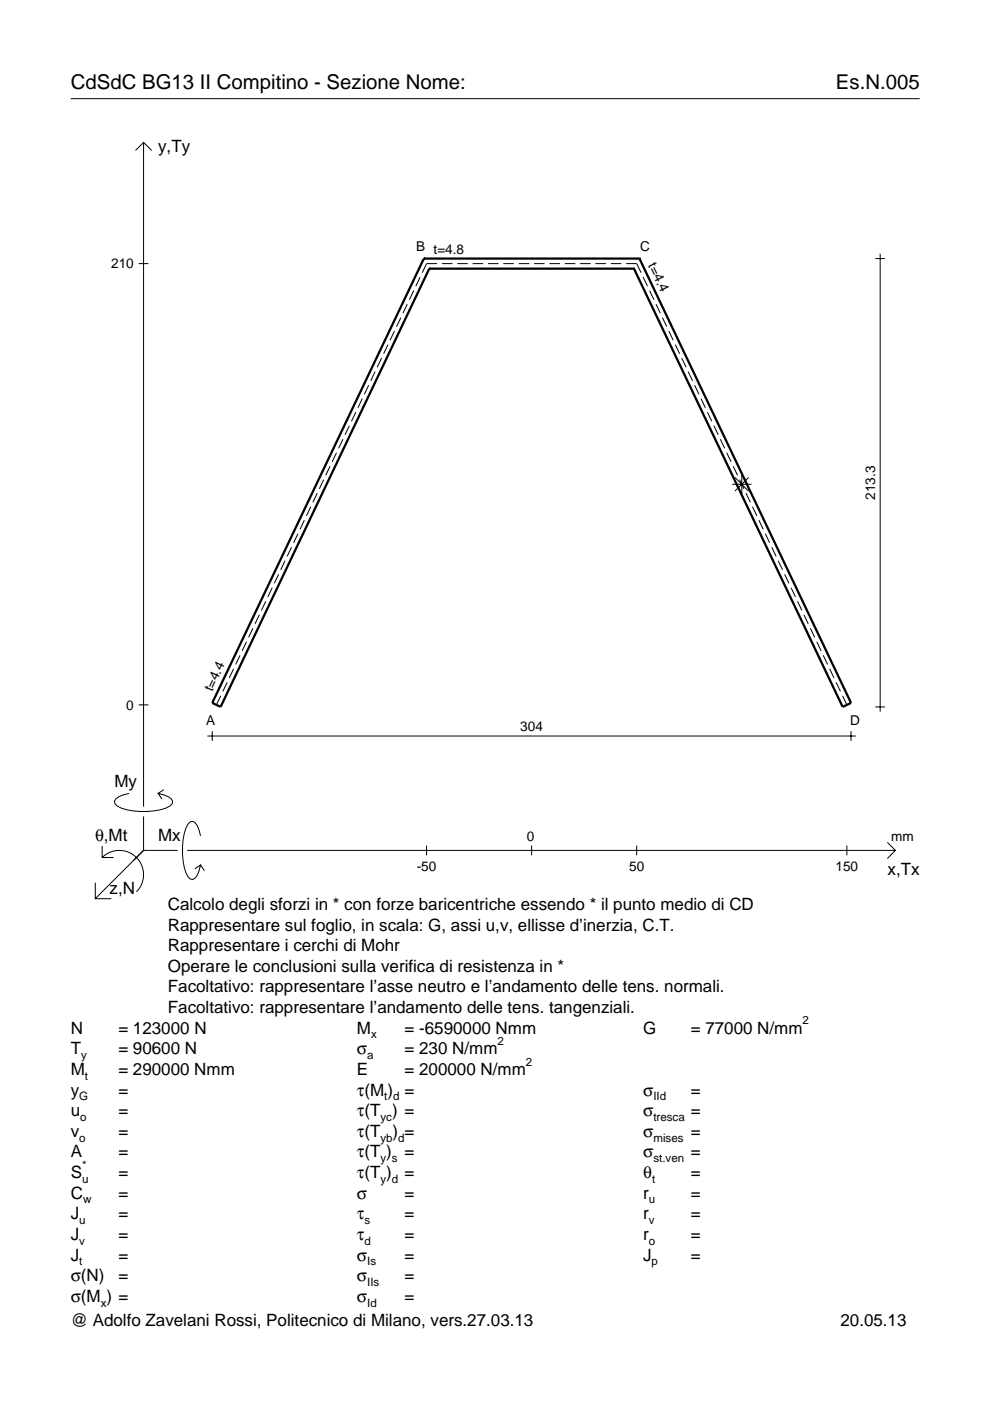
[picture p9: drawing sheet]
<svg xmlns="http://www.w3.org/2000/svg" width="210mm" height="297mm" viewBox="0 0 210 297" stroke-linecap="round" stroke-linejoin="round" font-family="sans-serif">
<g fill="none" stroke="#000" stroke-width=".21">
<path d="M15 20.9h180M28.7 31.9l1.7-1.7 1.8 1.7M30.4 30.2v140.8M29.4 55.9h2.1M89.1 58.8l-.9 1.9M92.7 55.9h-2.3l-.9 1.9M93.7 55.9h2.2M97 55.9h2.2M100.2 55.9h2.2M103.5 55.9h2.2M106.7 55.9h2.2M110 55.9h2.2"/>
<path d="M113.2 55.9h2.3M116.5 55.9h2.2M119.7 55.9h2.3M123 55.9h2.2M126.3 55.9h2.2M129.5 55.9h2.2M132.8 55.9h2.2l.9 1.9M136.4 58.8l.9 1.9M185.6 54.8h2M186.6 53.8v97.1M79.5 78.8l-.9 1.9M80.9 75.9l-.9 2"/>
<path d="M82.3 73.1l-1 1.9M83.6 70.2l-.9 1.9M85 67.3l-.9 2M86.3 64.5l-.9 1.9M87.7 61.6l-.9 2M137.7 61.6l.9 2M139.1 64.5l.9 1.9M140.4 67.3l1 2M141.8 70.2l.9 1.9M143.2 73.1l.9 1.9M144.5 75.9l1 2M145.9 78.8l.9 1.9"/>
<path d="M70 98.8l-.9 2M71.3 96l-.9 1.9M72.7 93.1l-.9 2M74.1 90.3l-.9 1.9M75.4 87.4l-.9 1.9M76.8 84.5l-.9 2M78.2 81.7l-1 1.9M147.3 81.7l.9 1.9M148.6 84.5l1 2M150 87.4l.9 1.9M151.4 90.3l.9 1.9M152.7 93.1l.9 2"/>
<path d="M154.1 96l.9 1.9M155.4 98.8l1 2M60.4 118.9l-.9 1.9M61.8 116l-.9 2M63.2 113.2l-1 1.9M64.5 110.3l-.9 1.9M65.9 107.4l-.9 2M67.3 104.6l-1 1.9M68.6 101.7l-.9 1.9M155.2 102.7h4.1M155.8 101.2l2.9 2.9M156.8 101.7l.9 1.9"/>
<path d="M157.3 100.6v4.1M158.2 104.6l.9 1.9M158.7 101.2l-2.9 2.9M159.5 107.4l1 2M160.9 110.3l.9 1.9M162.3 113.2l.9 1.9M163.6 116l1 2M165 118.9l.9 1.9M50.9 138.9l-.9 2M52.3 136.1l-1 1.9M53.6 133.2l-.9 1.9M55 130.3l-.9 2"/>
<path d="M56.3 127.5l-.9 1.9M57.7 124.6l-.9 2M59.1 121.8l-.9 1.9M166.4 121.8l.9 1.9M167.7 124.6l.9 2M169.1 127.5l.9 1.9M170.4 130.3l1 2M171.8 133.2l.9 1.9M173.2 136.1l.9 1.9M174.5 138.9l1 2M29.4 149.5h2.1M44 156.1h137.5"/>
<path d="M45 155v2.1M46.8 147.5l-.9 2M48.2 144.7l-1 1.9M49.5 141.8l-.9 1.9M175.9 141.8l.9 1.9M177.3 144.7l.9 1.9M178.6 147.5l1 2M180.4 155v2.1M185.6 149.9h2M21.7 179.4v2.4h2.4M27.3 168.2a3.6 3.6 0 0 0-3 1.7l.1 .5a5.6 5.6 0 0 0 3.8 1.5 13.4 13.4 0 0 0 7.8-1l.5-.5 .1-.5a3.6 3.6 0 0 0-3.1-1.7l.8 1.2M30.4 173.1v7.2"/>
<path d="M34.7 167.4l-1.2 .8M42.5 177.2a3.6 3.6 0 0 0-1.7-3.1l-.5 .2a5.7 5.7 0 0 0-1.5 3.7 13.3 13.3 0 0 0 1 7.9l.5 .5 .5 .1a3.6 3.6 0 0 0 1.7-3.1l-1.2 .8M90.4 179.3v2M112.7 179.3v2M135 179.3v2M179.6 179.3v2M188.1 178.6l1.7 1.7-1.7 1.7M20.2 187.2v3.3h3.4M21.7 181.8a5.1 5.1 0 0 1 7.2 0 5.1 5.1 0 0 1 0 7.3M30.4 180.3l-10.2 10.2M30.4 180.3h7.2M39.7 180.3h150.1"/>
<path d="M42.5 183.4l.8 1.2"/>
</g>
<path d="M89.9 54.8h.1M89.9 54.8l-44.9 94.2 1.8 .9 44.2-92.9M89.9 54.8h45.7M91 57h.1M91 57h43.4M134.4 57h.1M135.6 54.8h.1M135.6 54.8l44.8 94.2-1.7 .9-44.3-92.9" fill="none" stroke="#000" stroke-width=".48"/>
<g font-size="4.3">
<text x="15" y="18.9">CdSdC BG13 II Compitino - Sezione Nome:</text>
<text x="177.2" y="18.9">Es.N.005</text>
</g>
<g font-size="3.6">
<text x="33.5" y="32.3">y,Ty</text>
<text x="24.3" y="166.9">My</text>
<text x="20.1" y="178.2">θ,Mt</text>
<text x="33.5" y="178.2">Mx</text>
<text x="188.2" y="185.5">x,Tx</text>
<text x="23.2" y="189.6">z,N</text>
<text x="35.6" y="192.9">Calcolo degli sforzi in * con forze baricentriche essendo * il punto medio di CD</text>
<text x="35.6" y="197.3">Rappresentare sul foglio, in scala: G, assi u,v, ellisse d’inerzia, C.T.</text>
<text x="35.6" y="201.7">Rappresentare i cerchi di Mohr</text>
<text x="35.6" y="206">Operare le conclusioni sulla verifica di resistenza in *</text>
<text x="35.6" y="210.4">Facoltativo: rappresentare l’asse neutro e l’andamento delle tens. normali.</text>
<text x="35.6" y="214.8">Facoltativo: rappresentare l’andamento delle tens. tangenziali.</text>
<text x="15" y="219.2">N</text>
<text x="25.1" y="219.2">= 123000 N</text>
<text x="75.7" y="219.2">M</text>
<text x="85.8" y="219.2">= -6590000 Nmm</text>
<text x="136.4" y="219.2">G</text>
<text x="146.5" y="219.2">= 77000 N/mm</text>
<text x="15" y="227.9">M</text>
<text x="15" y="223.5">T</text>
<text x="25.1" y="223.5">= 90600 N</text>
<text x="25.1" y="227.9">= 290000 Nmm</text>
<text x="75.7" y="223.5">σ</text>
<text x="75.7" y="227.9">E</text>
<text x="85.8" y="223.5">= 230 N/mm</text>
<text x="85.8" y="227.9">= 200000 N/mm</text>
<text x="15" y="232.3">y</text>
<text x="25.1" y="232.3">=</text>
<text x="75.7" y="232.3">τ(M ) =</text>
<text x="136.4" y="232.3">σ</text>
<text x="146.5" y="232.3">=</text>
<text x="15" y="236.7">u</text>
<text x="25.1" y="236.7">=</text>
<text x="75.7" y="236.7">τ(T ) =</text>
<text x="136.4" y="236.7">σ</text>
<text x="146.5" y="236.7">=</text>
<text x="15" y="241">v</text>
<text x="15" y="245.4">A</text>
<text x="25.1" y="241">=</text>
<text x="25.1" y="245.4">=</text>
<text x="75.7" y="245.4">τ(T )</text>
<text x="75.7" y="241">τ(T</text>
<text x="83.3" y="241">) =</text>
<text x="85.8" y="245.4">=</text>
<text x="136.4" y="241">σ</text>
<text x="136.4" y="245.4">σ</text>
<text x="146.5" y="241">=</text>
<text x="146.5" y="245.4">=</text>
<text x="15" y="249.8">S</text>
<text x="25.1" y="249.8">=</text>
<text x="75.7" y="249.8">τ(T )</text>
<text x="85.8" y="249.8">=</text>
<text x="136.4" y="249.8">θ</text>
<text x="146.5" y="249.8">=</text>
<text x="15" y="254.2">C</text>
<text x="25.1" y="254.2">=</text>
<text x="75.7" y="254.2">σ</text>
<text x="85.8" y="254.2">=</text>
<text x="136.4" y="254.2">r</text>
<text x="146.5" y="254.2">=</text>
<text x="15" y="258.5">J</text>
<text x="15" y="262.9">J</text>
<text x="25.1" y="258.5">=</text>
<text x="25.1" y="262.9">=</text>
<text x="75.7" y="258.5">τ</text>
<text x="75.7" y="262.9">τ</text>
<text x="85.8" y="258.5">=</text>
<text x="85.8" y="262.9">=</text>
<text x="136.4" y="258.5">r</text>
<text x="136.4" y="262.9">r</text>
<text x="146.5" y="258.5">=</text>
<text x="146.5" y="262.9">=</text>
<text x="15" y="267.3">J</text>
<text x="25.1" y="267.3">=</text>
<text x="75.7" y="267.3">σ</text>
<text x="85.8" y="267.3">=</text>
<text x="136.4" y="267.3">J</text>
<text x="146.5" y="267.3">=</text>
<text x="15" y="271.7">σ(N)</text>
<text x="25.1" y="271.7">=</text>
<text x="75.7" y="271.7">σ</text>
<text x="85.8" y="271.7">=</text>
<text x="15" y="281.2">@ Adolfo Zavelani Rossi, Politecnico di Milano, vers.27.03.13</text>
<text x="15" y="276">σ(M ) =</text>
<text x="75.7" y="276">σ</text>
<text x="85.8" y="276">=</text>
<text x="178.2" y="281.2">20.05.13</text>
</g>
<g font-size="2.9">
<text x="88.2" y="53.2">B t=4.8</text>
<text x="135.7" y="53.2">C</text>
<text x="23.6" y="56.9">210</text>
<text x="137.4" y="56.2" transform="rotate(65 137.4 56.2)">t=4.4</text>
<text x="185.6" y="106" transform="rotate(-90 185.6 106)">213.3</text>
<text x="45" y="146.7" transform="rotate(-65 45 146.7)">t=4.4</text>
<text x="26.8" y="150.5">0</text>
<text x="43.7" y="153.8">A</text>
<text x="110.3" y="155">304</text>
<text x="180.2" y="153.8">D</text>
<text x="111.7" y="178.2">0</text>
<text x="189" y="178.2">mm</text>
<text x="88.4" y="184.7">-50</text>
<text x="133.4" y="184.7">50</text>
<text x="177.2" y="184.7">150</text>
</g>
<g font-size="2.4">
<text x="78.7" y="220.2">x</text>
<text x="105.5" y="221.5">2</text>
<text x="170.2" y="217.2">2</text>
<text x="17.2" y="224.5">y</text>
<text x="77.9" y="224.5">a</text>
<text x="111.5" y="225.9">2</text>
<text x="16.8" y="233.3">G</text>
<text x="18" y="228.9">t</text>
<text x="81.5" y="233.3">t d</text>
<text x="138.5" y="233.3">IId</text>
<text x="17" y="237.7">o</text>
<text x="80.7" y="237.7">yc</text>
<text x="138.5" y="237.7">tresca</text>
<text x="16.8" y="242">o</text>
<text x="80.7" y="242">yb d</text>
<text x="138.5" y="242">mises</text>
<text x="17.4" y="250.8">u</text>
<text x="17.4" y="247.8">*</text>
<text x="80.7" y="246.4">y s</text>
<text x="80.7" y="250.8">y d</text>
<text x="138.2" y="250.8">t</text>
<text x="138.5" y="246.4">st.ven</text>
<text x="17.6" y="255.2">w</text>
<text x="137.6" y="255.2">u</text>
<text x="16.8" y="259.5">u</text>
<text x="16.8" y="263.9">v</text>
<text x="77.3" y="259.5">s</text>
<text x="77.3" y="263.9">d</text>
<text x="137.6" y="259.5">v</text>
<text x="137.6" y="263.9">o</text>
<text x="16.8" y="268.3">t</text>
<text x="77.9" y="268.3">Is</text>
<text x="138.2" y="268.3">p</text>
<text x="77.9" y="272.7">IIs</text>
<text x="21.4" y="277">x</text>
<text x="77.9" y="277">Id</text>
</g>
</svg>
